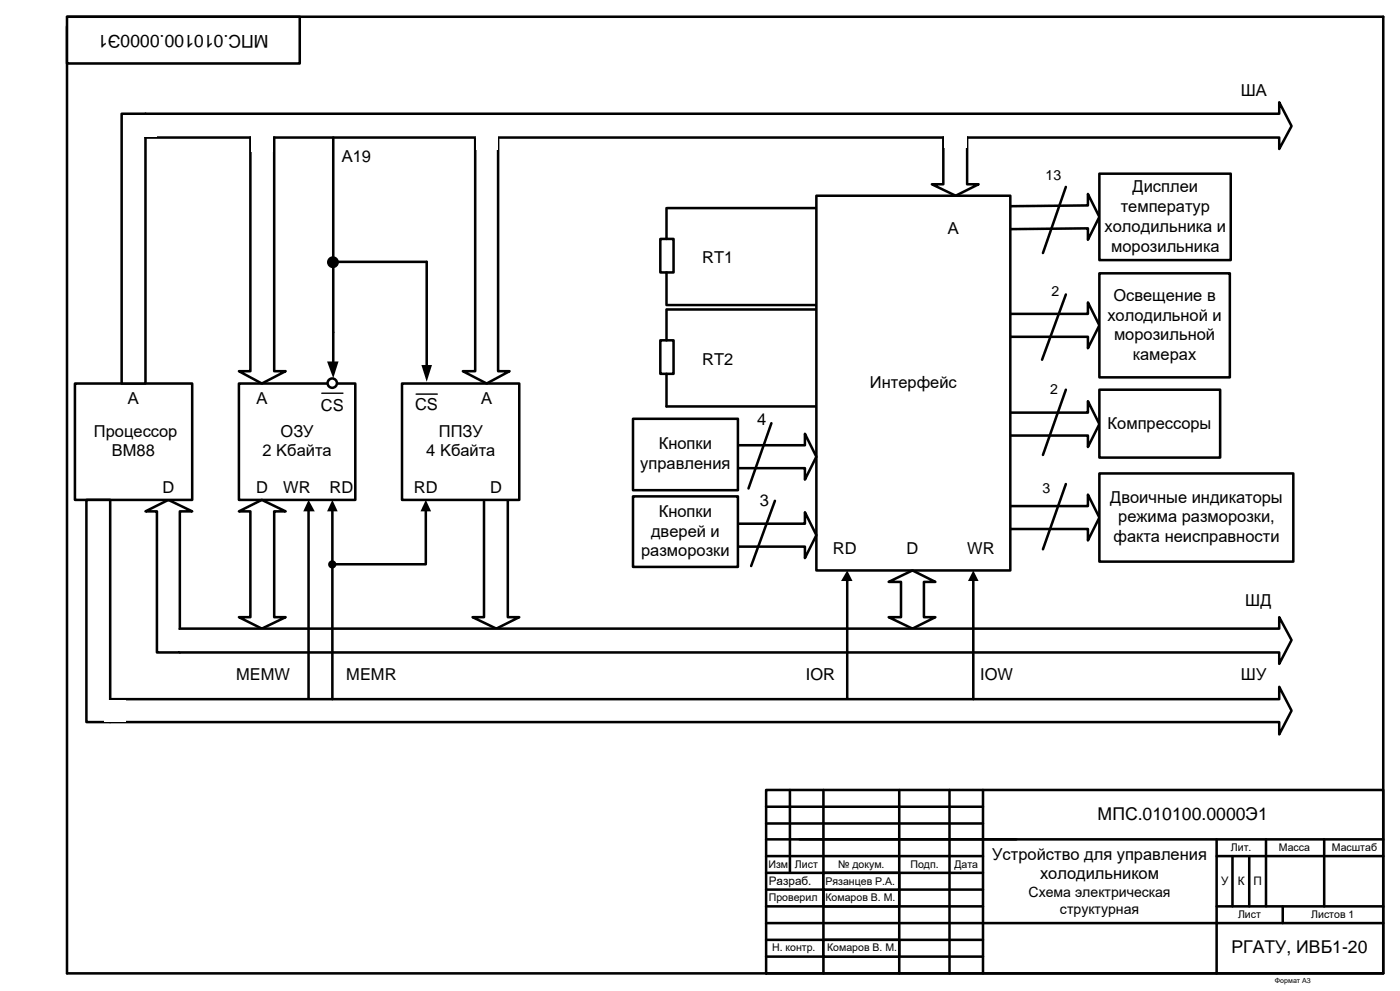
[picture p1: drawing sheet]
<svg xmlns="http://www.w3.org/2000/svg" width="420mm" height="297mm" viewBox="0 0 420 297" stroke-linecap="round" stroke-linejoin="round" font-family="sans-serif">
<path d="M300 123.8h26.5v-3.4l3.4 6.9-3.4 6.8v-3.4h-26.5" fill="none" stroke="#000" stroke-width=".76"/>
<path d="M300 94.2h26.5v-3.4l3.4 6.8-3.4 6.9v-3.4h-26.5z" fill-rule="evenodd" fill="#fff"/>
<path d="M200.3 62.4h45.2M200.3 91.5h45.5M200.3 92.9h45.8M300 94.2h26.5v-3.4l3.4 6.8-3.4 6.9v-3.4h-26.5M200 122h45.3" fill="none" stroke="#000" stroke-width=".76"/>
<path d="M300 61.9l26.5-.3v-3.4l3.4 6.9-3.4 6.9v-3.5l-26.5 .3z" fill-rule="evenodd" fill="#fff"/>
<path d="M300 61.9l26.5-.3v-3.4l3.4 6.9-3.4 6.9v-3.5l-26.5 .3" fill="none" stroke="#000" stroke-width=".76"/>
<path d="M43.7 153.5l6.8-3.5 7.2 3.5h-3.7v42.3h-6.9v-42.3z" fill-rule="evenodd" fill="#fff"/>
<path d="M43.7 153.5l6.8-3.5 7.2 3.5h-3.7v42.3h-6.9v-42.3z" fill="none" stroke="#000" stroke-width=".76"/>
<g fill="#fff">
<path d="M295 237.1h120.1v14.8h-120.1z" fill-rule="evenodd"/>
<path d="M295 251.9h70.1v25.1h-70.1z" fill-rule="evenodd"/>
<path d="M365.1 277h50v15.1h-50z" fill-rule="evenodd"/>
<path d="M145.3 150h7.1v35.2h3.4l-6.8 3.4-7.2-3.4h3.5z" fill-rule="evenodd"/>
</g>
<path d="M145.3 150v35.2h-3.5l7.2 3.4 6.8-3.4h-3.4v-35.2" fill="none" stroke="#000" stroke-width=".76"/>
<path d="M22.5 115.1h35.2v34.9h-35.2z" fill-rule="evenodd" fill="#fff"/>
<path d="M22.5 115.1h35.2v34.9h-35.2z" fill="none" stroke="#000" stroke-width=".76"/>
<path d="M71.7 115.1h34.9v34.9h-34.9z" fill-rule="evenodd" fill="#fff"/>
<path d="M71.7 115.1h34.9v34.9h-34.9z" fill="none" stroke="#000" stroke-width=".76"/>
<path d="M120.6 115.1h35.2v34.9h-35.2z" fill-rule="evenodd" fill="#fff"/>
<path d="M120.6 115.1h35.2v34.9h-35.2z" fill="none" stroke="#000" stroke-width=".76"/>
<path d="M298.4 151.9h28.1v-3.5l3.4 6.9-3.4 6.9v-3.4h-28.1z" fill-rule="evenodd" fill="#fff"/>
<path d="M298.4 151.9h28.1v-3.5l3.4 6.9-3.4 6.9v-3.4h-28.1" fill="none" stroke="#000" stroke-width=".76"/>
<path d="M245 58.7h58.2v112.5h-58.2z" fill-rule="evenodd" fill="#fff"/>
<path d="M245 58.7h58.2v112.5h-58.2z" fill="none" stroke="#000" stroke-width=".76"/>
<circle cx="99.7" cy="115" r="1.4" fill="#fff"/>
<circle cx="99.7" cy="115" r="1.4" fill="none" stroke="#000" stroke-width=".76"/>
<path d="M71.7 153.5l6.9-3.5 7.1 3.5h-3.4v31.7h3.4l-7.1 3.4-6.9-3.4h3.4v-31.7z" fill-rule="evenodd" fill="#fff"/>
<path d="M71.7 153.5l6.9-3.5 7.1 3.5h-3.4v31.7h3.4l-7.1 3.4-6.9-3.4h3.4v-31.7z" fill="none" stroke="#000" stroke-width=".76"/>
<path d="M266.7 174.6l7.1-3.4 6.9 3.4h-3.4v10.6h3.4l-6.9 3.4-7.1-3.4h3.7v-10.6z" fill-rule="evenodd" fill="#fff"/>
<path d="M266.7 174.6l7.1-3.4 6.9 3.4h-3.4v10.6h3.4l-6.9 3.4-7.1-3.4h3.7v-10.6z" fill="none" stroke="#000" stroke-width=".76"/>
<path d="M36.5 34.1h7.2v81h-7.2z" fill-rule="evenodd" fill="#fff"/>
<path d="M36.5 34.1h7.2v81h-7.2z" fill="none" stroke="#000" stroke-width=".76"/>
<path d="M43.7 34.1h340.2v-3.4l3.7 7.1-3.7 6.9v-3.4h-340.2z" fill-rule="evenodd" fill="#fff"/>
<path d="M43.7 34.1h340.2v-3.4l3.7 7.1-3.7 6.9v-3.4h-340.2" fill="none" stroke="#000" stroke-width=".76"/>
<path d="M75.1 41.3h7.2v70.1h3.4l-7.1 3.7-6.9-3.7h3.4z" fill-rule="evenodd" fill="#fff"/>
<path d="M75.1 41.3v70.1h-3.4l6.9 3.7 7.1-3.7h-3.4v-70.1" fill="none" stroke="#000" stroke-width=".76"/>
<path d="M142.6 41.3h6.9v70.1h3.4l-6.9 3.7-7.1-3.7h3.7z" fill-rule="evenodd" fill="#fff"/>
<path d="M142.6 41.5v69.9h-3.7l7.1 3.7 6.9-3.7h-3.4v-69.9" fill="none" stroke="#000" stroke-width=".76"/>
<path d="M25.9 150h7.2v66.7h-7.2z" fill-rule="evenodd" fill="#fff"/>
<path d="M25.9 150h7.2v66.7h-7.2z" fill="none" stroke="#000" stroke-width=".76"/>
<path d="M33.1 209.8h350.8v-3.7l3.7 7.2-3.7 7.1v-3.7h-350.8z" fill-rule="evenodd" fill="#fff"/>
<path d="M33.1 209.8h350.8v-3.7l3.7 7.2-3.7 7.1v-3.7h-350.8" fill="none" stroke="#000" stroke-width=".76"/>
<path d="M54 188.6h329.9v-3.4l3.7 6.9-3.7 7.1v-3.4h-329.9z" fill-rule="evenodd" fill="#fff"/>
<path d="M92.6 152.9v56.7M99.7 152.9v56.9M127.8 152.9v16.2M54 188.6h329.9v-3.4l3.7 6.9-3.7 7.1v-3.4h-329.9" fill="none" stroke="#000" stroke-width=".76"/>
<path d="M92.6 150l1.9 3.5h-3.5zM99.7 150l1.6 3.5h-3.1zM127.8 150l1.6 3.5h-3.2z" fill="#000"/>
<path d="M283.1 41.3h7.1v14h3.5l-6.9 3.4-7.1-3.4h3.4z" fill-rule="evenodd" fill="#fff"/>
<g fill="none" stroke="#000" stroke-width=".76">
<path d="M20.1 5h395v287.1h-395v-284.2M283.1 41.3v14h-3.4l7.1 3.4 6.9-3.4h-3.5v-14M254.3 174.1v35.5M292.1 174.1v35.7M229.9 237.1h185.2v55h-185.2zM237.1 237.1v24.8M295 237.1v55M229.9 242.1h65.1M229.9 251.9h185.2M229.9 256.9h65.1M365.1 256.9h50M365.1 251.9v40.2"/>
<path d="M369.9 256.9v15.1M374.9 256.9v15.1M379.9 251.9v20.1M397.4 251.9v20.1M229.9 261.9h65.1M229.9 267h65.1M229.9 272h65.1M229.9 277h185.2M365.1 272h50M385 272v5M229.9 282h65.1M229.9 287.1h65.1"/>
</g>
<path d="M254.3 171.2l1.6 3.2h-3.5zM292.1 171.2l1.6 3.2h-3.2z" fill="#000"/>
<path d="M20.1 5h69.9v14.1h-69.9z" fill-rule="evenodd" fill="#fff"/>
<path d="M20.1 5h69.9v14.1h-69.9zM99.7 169.3h28.1M229.9 247.1h65.1" fill="none" stroke="#000" stroke-width=".76"/>
<path d="M96.6 118h6.3" fill="none" stroke="#000" stroke-width=".42"/>
<circle cx="99.7" cy="169.4" r="1.24" fill="#000"/>
<path d="M247.1 267h22.8v5h-22.8z" fill-rule="evenodd" fill="#fff"/>
<path d="M247.1 237.1v55M269.9 237.1v55M285 237.1v55M247.1 267h22.8v5h-22.8z" fill="none" stroke="#000" stroke-width=".76"/>
<path d="M247.1 261.9h22.8v5.1h-22.8z" fill-rule="evenodd" fill="#fff"/>
<path d="M247.1 261.9h22.8v5.1h-22.8z" fill="none" stroke="#000" stroke-width=".76"/>
<path d="M329.9 142.1h58.2v26.4h-58.2z" fill-rule="evenodd" fill="#fff"/>
<path d="M329.9 142.1h58.2v26.4h-58.2z" fill="none" stroke="#000" stroke-width=".76"/>
<path d="M219.9 157.2h21.7v-3.5l3.4 6.9-3.4 6.9v-3.5h-21.7z" fill-rule="evenodd" fill="#fff"/>
<path d="M219.9 157.2h21.7v-3.5l3.4 6.9-3.4 6.9v-3.5h-21.7" fill="none" stroke="#000" stroke-width=".76"/>
<path d="M190 149h31.5v21.1h-31.5z" fill-rule="evenodd" fill="#fff"/>
<path d="M190 149h31.5v21.1h-31.5z" fill="none" stroke="#000" stroke-width=".76"/>
<g fill="#fff">
<path d="M31.2 210.1h6.4v6.3h-6.4z" fill-rule="evenodd"/>
<path d="M40.7 34.7h6.4v6.3h-6.4z" fill-rule="evenodd"/>
<path d="M75.4 39.2h6.4v6.3h-6.4z" fill-rule="evenodd"/>
<path d="M142.9 38.4h6.3v6.6h-6.3z" fill-rule="evenodd"/>
<path d="M283.4 37.6h6.6v6.6h-6.6z" fill-rule="evenodd"/>
<path d="M247.1 282h22.8v5.1h-22.8z" fill-rule="evenodd"/>
</g>
<path d="M232.6 150.3l-7.2 19.6M319.9 145.3l-6.9 19.5M247.1 282h22.8v5.1h-22.8z" fill="none" stroke="#000" stroke-width=".76"/>
<path d="M329.9 52.1h39.5v26h-39.5z" fill-rule="evenodd" fill="#fff"/>
<path d="M319.9 56.1l-6.9 19.8M329.9 52.1h39.5v26h-39.5z" fill="none" stroke="#000" stroke-width=".76"/>
<path d="M198.2 71.7h3.9v10.1h-3.9z" fill-rule="evenodd" fill="#fff"/>
<path d="M198.2 71.7h3.9v10.1h-3.9zM200 62.4v9.3M200 81.8v9.7" fill="none" stroke="#000" stroke-width=".76"/>
<g fill="#fff">
<path d="M51.3 189.2h6.1v6.1h-6.1z" fill-rule="evenodd"/>
<path d="M219.9 133.6h21.7v-3.4l3.4 6.9-3.4 6.8v-3.4h-21.7z" fill-rule="evenodd"/>
</g>
<path d="M219.9 133.6h21.7v-3.4l3.4 6.9-3.4 6.8v-3.4h-21.7" fill="none" stroke="#000" stroke-width=".76"/>
<path d="M190 125.7h31.5v21.4h-31.5z" fill-rule="evenodd" fill="#fff"/>
<path d="M190 125.7h31.5v21.4h-31.5zM231.5 127l-6.9 19.6" fill="none" stroke="#000" stroke-width=".76"/>
<path d="M198.2 102.1h3.9v10.1h-3.9z" fill-rule="evenodd" fill="#fff"/>
<path d="M200 92.9v9.2M198.2 102.1h3.9v10.1h-3.9zM200 112.2v9.8" fill="none" stroke="#000" stroke-width=".76"/>
<path d="M329.9 82h39.2v31.2h-39.2z" fill-rule="evenodd" fill="#fff"/>
<path d="M319.9 88.4l-7.2 19.5M329.9 82h39.2v31.2h-39.2z" fill="none" stroke="#000" stroke-width=".76"/>
<path d="M329.9 116.9h36.3v20.4h-36.3z" fill-rule="evenodd" fill="#fff"/>
<g fill="none" stroke="#000" stroke-width=".76">
<path d="M100 41.3v67.4M101.3 78.6h26.8v31.5M319.9 116.9l-6.9 19.6M329.9 116.9h36.3v20.4h-36.3z"/>
<circle cx="99.9" cy="78.7" r="1.4"/>
</g>
<path d="M124.9 118.3h6.3" fill="none" stroke="#000" stroke-width=".42"/>
<g fill="#000">
<path d="M98.2 108.5h3.4l-1.6 5zM126.5 109.5h3.1l-1.5 5.1z"/>
<circle cx="99.9" cy="78.7" r="1.4"/>
</g>
<g font-size="5.3">
<text x="80.6" y="10.4" transform="rotate(-180 80.6 10.4)">МПС.010100.0000Э1</text>
<text x="329.4" y="246.1">МПС.010100.0000Э1</text>
<text x="369.6" y="286.1">РГАТУ, ИВБ1-20</text>
</g>
<g font-size="4.9">
<text x="372.4" y="28.7">ША</text>
<text x="102.5" y="48.6">А19</text>
<text x="339.9" y="57.8">Дисплеи</text>
<text x="336.3" y="63.7">температур</text>
<text x="284.4" y="70.1">А</text>
<text x="331.5" y="69.6">холодильника и</text>
<text x="333.5" y="75.5">морозильника</text>
<text x="210.7" y="79">RT1</text>
<text x="334.1" y="90.3">Освещение в</text>
<text x="332.3" y="96.2">холодильной и</text>
<text x="334.3" y="102.1">морозильной</text>
<text x="210.7" y="109.5">RT2</text>
<text x="340" y="108.1">камерах</text>
<text x="261.1" y="116.5">Интерфейс</text>
<text x="38.4" y="121.4">А</text>
<text x="77" y="121.4">А</text>
<text x="96.3" y="123.5">CS</text>
<text x="124.6" y="123">CS</text>
<text x="144.4" y="121.4">А</text>
<text x="28.2" y="131">Процессор</text>
<text x="84.2" y="131">ОЗУ</text>
<text x="131.7" y="131">ППЗУ</text>
<text x="227.2" y="127.6">4</text>
<text x="332.4" y="128.7">Компрессоры</text>
<text x="33.6" y="137">ВМ88</text>
<text x="78.8" y="137">2 Kбайта</text>
<text x="127.9" y="137">4 Kбайта</text>
<text x="197.7" y="134.9">Кнопки</text>
<text x="192.2" y="140.8">управления</text>
<text x="48.8" y="148.1">D</text>
<text x="76.9" y="148.1">D</text>
<text x="85" y="148.1">WR</text>
<text x="98.9" y="148.1">RD</text>
<text x="124.2" y="148.1">RD</text>
<text x="147.1" y="148.1">D</text>
<text x="197.7" y="155.1">Кнопки</text>
<text x="228" y="152">3</text>
<text x="333.2" y="150.8">Двоичные индикаторы</text>
<text x="195.4" y="161.1">дверей и</text>
<text x="335.6" y="156.7">режима разморозки,</text>
<text x="192.4" y="167">разморозки</text>
<text x="249.9" y="166.3">RD</text>
<text x="272" y="166.3">D</text>
<text x="290.3" y="166.3">WR</text>
<text x="334.2" y="162.7">факта неисправности</text>
<text x="373.7" y="181.7">ШД</text>
<text x="70.9" y="204.2">MEMW</text>
<text x="103.9" y="204.2">MEMR</text>
<text x="241.8" y="204.2">IOR</text>
<text x="294.2" y="204.2">IOW</text>
<text x="372.4" y="204.2">ШУ</text>
<text x="297.8" y="257.9">Устройство для управления</text>
<text x="312.1" y="263.9">холодильником</text>
</g>
<g font-size="4.2">
<text x="313.8" y="54">13</text>
<text x="315.5" y="88.7">2</text>
<text x="315.2" y="118.3">2</text>
<text x="312.8" y="148">3</text>
<text x="308.7" y="269.2">Схема электрическая</text>
<text x="318.1" y="274.2">структурная</text>
</g>
<g font-size="3.5">
<text x="230.7" y="265.6">Разраб.</text>
<text x="366.5" y="265.6">У</text>
<text x="371.5" y="265.6">К</text>
<text x="376.2" y="265.6">П</text>
</g>
<g font-size="3.2">
<text x="369.4" y="255.5">Лит.</text>
<text x="383.8" y="255.5">Масса</text>
<text x="399.7" y="255.5">Масштаб</text>
<text x="230.6" y="260.5">Изм</text>
<text x="238.6" y="260.5">Лист</text>
<text x="251.5" y="260.5">№ докум.</text>
<text x="273.2" y="260.5">Подп.</text>
<text x="286.4" y="260.5">Дата</text>
<text x="233.2" y="264.4">.</text>
<text x="247.7" y="265.5">Рязанцев Р.А.</text>
<text x="230.7" y="270.5">Проверил</text>
<text x="247.7" y="270.5">Комаров В. М.</text>
<text x="371.5" y="275.5">Лист</text>
<text x="393.5" y="275.5">Листов 1</text>
<text x="231.7" y="285.5">Н. контр.</text>
<text x="248.2" y="285.5">Комаров В. М.</text>
</g>
<text font-size="2.1" x="382.6" y="295.1">Формат А3</text>
</svg>
